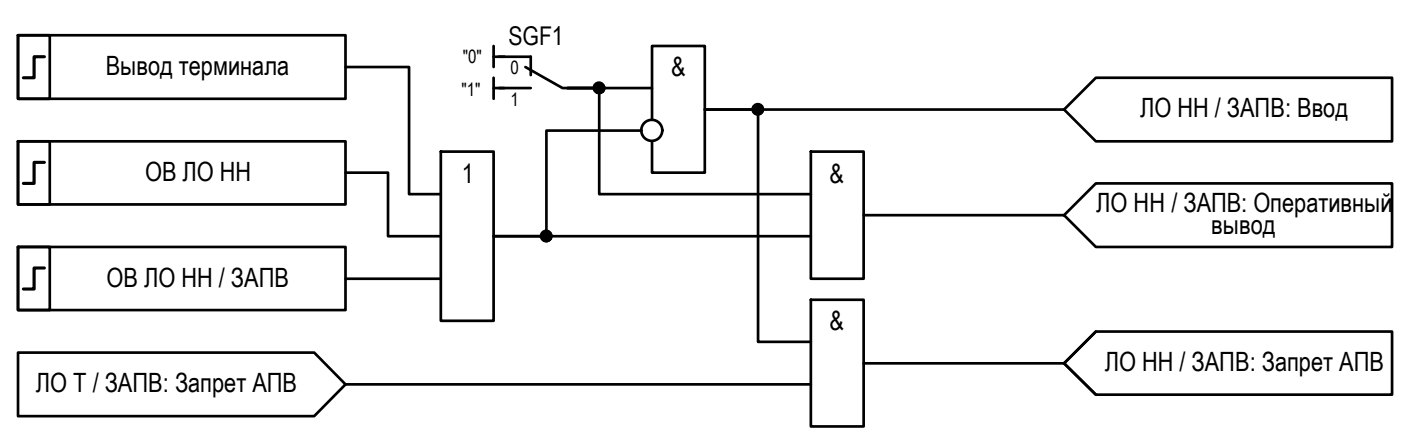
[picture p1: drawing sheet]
<svg xmlns="http://www.w3.org/2000/svg" width="133mm" height="42mm" viewBox="0 0 133 42" stroke-linecap="round" stroke-linejoin="round" font-family="sans-serif">
<!-- layer: 0 -->
<g fill="none" stroke="#000" stroke-width=".25">
<path d="M1.7 13.4h3v5.9h-3zM1.7 13.4h31v5.9h-31zM1.7 3.3h3v6h-3zM1.7 3.3h31v6h-31zM32.7 16.3h4v6h5M32.7 6.3h6v12.1h3M41.7 14.3h5v16h-5zM46.7 4.3v2M46.7 7.4v1.9M46.7 5.4h1M46.7 8.3h1M60.7 12.4h-9v9.9h-5h30"/>
<path d="M61.7 8.3h-8h3v10.1h20M61.7 11.3v-7h5v12h-5v-2.9M76.7 14.3h5v12.1h-5zM100.7 10.4h-34h5v21.9h5M103.7 7.4h28v6h-28l-3-3zM103.7 17.3h28v6.1h-28l-3-3zM1.7 33.3h28l3 3.1-3 3h-28zM1.7 23.4h3v5.9h-3zM1.7 23.4h31v5.9h-31zM32.7 36.4h44M32.7 26.4h9M76.7 28.4h5v11.9h-5z"/>
<path d="M81.7 34.4h19M81.7 20.4h19M103.7 31.4l-3 3 3 2.9M103.7 31.4h28v5.9h-28l-3-2.9z"/>
<circle cx="56.7" cy="8.3" r=".49"/>
<circle cx="61.7" cy="12.3" r=".99"/>
<circle cx="71.7" cy="10.3" r=".49"/>
<circle cx="51.7" cy="22.3" r=".49"/>
</g>
<path d="M47.2 5.4h3v1.7M47.2 8.3h3M49.7 6.3l3.5 2h3" fill="none" stroke="#000" stroke-width=".25"/>
<!-- layer: 0 -->
<g fill="#000" stroke="#000" stroke-width=".09">
<path d="M56.6 8.8h.2zM56.7 7.9h.1zM71.6 10.8h.2zM71.6 9.9h.2zM51.6 21.8h.1z"/>
<path d="M56.6 8.8h.2zM56.7 8.8h.1z"/>
<path d="M56.7 7.9h.1zM56.6 7.9h.2z"/>
<path d="M56.6 7.9h.3zM56.5 7.9h.4z"/>
<path d="M56.5 7.9h.4zM56.5 7.9h.4z"/>
<path d="M56.5 8.8h.4zM56.5 8.8h.3z"/>
<path d="M56.5 7.9h.4zM56.4 7.9h.5z"/>
<path d="M56.5 8.8h.4zM56.5 8.8h.4z"/>
<path d="M56.4 7.9h.6zM56.4 7.9h.6z"/>
<path d="M56.4 8.8h.5zM56.4 8.8h.5z"/>
<path d="M56.4 7.9l.6 .1zM56.4 7.9l.6 .1z"/>
<path d="M56.4 8.8h.6zM56.4 8.8h.5z"/>
<path d="M56.4 8h.7zM56.4 8h.7z"/>
<path d="M56.4 8.7h.6zM56.4 8.7l.6 .1z"/>
<path d="M56.4 8h.7zM56.4 8h.7z"/>
<path d="M56.3 8l.8 .1zM56.3 8l.8 .1z"/>
<path d="M56.3 8.7h.8zM56.3 8.7h.8z"/>
<path d="M56.4 8.7h.7zM56.4 8.7h.6z"/>
<path d="M56.3 8.1h.9zM56.3 8.1h.9z"/>
<path d="M56.3 8.6h.8zM56.3 8.6l.8 .1z"/>
<path d="M56.3 8.1l.9 .1zM56.3 8.1l.9 .1z"/>
<path d="M56.2 8.2h1zM56.2 8.2h1z"/>
<path d="M56.2 8.5l1 .1zM56.2 8.5l1 .1z"/>
<path d="M56.3 8.6h.9zM56.3 8.6h.8z"/>
<path d="M56.2 8.2h1zM56.2 8.2h1z"/>
<path d="M56.2 8.2l1 .1zM56.2 8.2l1 .1z"/>
<path d="M56.2 8.3h1zM56.2 8.3h1z"/>
<path d="M56.2 8.3l1 .1v-.1zM56.2 8.3l1 .1h-1z"/>
<path d="M56.2 8.4l1 .1zM56.2 8.4l1 .1z"/>
<path d="M56.2 8.5h1zM56.2 8.5h1z"/>
<path d="M56.2 8.5h1zM56.2 8.5h1z"/>
<path d="M71.6 10.8h.2zM71.6 10.8h.2z"/>
<path d="M71.6 9.9h.2zM71.6 9.9h.2z"/>
<path d="M71.6 9.9h.3zM71.6 9.9h.3z"/>
<path d="M71.6 9.9h.3zM71.5 9.9h.4z"/>
<path d="M71.6 10.8h.3zM71.6 10.8h.2z"/>
<path d="M71.5 9.9h.4zM71.5 9.9h.4z"/>
<path d="M71.5 10.8h.4zM71.5 10.8h.4z"/>
<path d="M71.5 9.9h.5zM71.5 9.9h.5z"/>
<path d="M71.5 10.8h.4zM71.5 10.8h.4z"/>
<path d="M71.4 9.9l.6 .1zM71.4 9.9l.6 .1z"/>
<path d="M71.4 10.7h.6zM71.4 10.7l.5 .1z"/>
<path d="M71.4 10h.7zM71.3 10h.8z"/>
<path d="M71.4 10.7h.6zM71.4 10.7h.6z"/>
<path d="M71.3 10h.8zM71.3 10h.8z"/>
<path d="M71.3 10.7h.8zM71.3 10.7h.7z"/>
<path d="M71.3 10l.8 .1zM71.3 10l.8 .1z"/>
<path d="M71.3 10.1h.8zM71.3 10.1h.8z"/>
<path d="M71.3 10.6l.8 .1zM71.3 10.6l.8 .1z"/>
<path d="M71.3 10.7h.8zM71.3 10.7h.8z"/>
<path d="M71.3 10.1h.8zM71.3 10.1h.8z"/>
<path d="M71.3 10.1l.9 .1zM71.3 10.1l.9 .1z"/>
<path d="M71.3 10.5l.8 .1zM71.3 10.5l.8 .1z"/>
<path d="M71.3 10.6h.8zM71.3 10.6h.8z"/>
<path d="M71.2 10.2h1zM71.2 10.2h1z"/>
<path d="M71.2 10.2l1 .1v-.1zM71.2 10.2l1 .1h-1z"/>
<path d="M71.2 10.3l1 .1zM71.2 10.3l1 .1z"/>
<path d="M71.2 10.4h1zM71.2 10.4h1z"/>
<path d="M71.2 10.4h1zM71.2 10.4h1z"/>
<path d="M71.2 10.4l1 .1zM71.2 10.4l1 .1z"/>
<path d="M71.2 10.5h1zM71.2 10.5h.9z"/>
<path d="M51.6 22.8h.1zM51.6 22.8h.1zM51.6 22.8h.2z"/>
<path d="M51.6 21.8l.2 .1zM51.6 21.8l.2 .1z"/>
<path d="M51.6 21.9h.3zM51.5 21.9h.4z"/>
<path d="M51.5 21.9h.4zM51.5 21.9h.4z"/>
<path d="M51.5 22.8h.4zM51.5 22.8h.3z"/>
<path d="M51.5 21.9h.5zM51.5 21.9h.5z"/>
<path d="M51.5 22.8h.4zM51.5 22.8h.4z"/>
<path d="M51.4 21.9l.6 .1zM51.4 21.9l.6 .1z"/>
<path d="M51.4 22.8h.6zM51.4 22.8h.5z"/>
<path d="M51.4 22h.6zM51.4 22h.6z"/>
<path d="M51.4 22.8h.6zM51.4 22.8h.6z"/>
<path d="M51.4 22h.7zM51.4 22h.7z"/>
<path d="M51.4 22.7h.6zM51.4 22.7l.6 .1z"/>
<path d="M51.4 22h.7zM51.4 22h.7z"/>
<path d="M51.3 22l.8 .1zM51.3 22l.8 .1z"/>
<path d="M51.3 22.6l.8 .1zM51.3 22.6l.8 .1z"/>
<path d="M51.4 22.7h.7zM51.4 22.7h.6z"/>
<path d="M51.3 22.1h.9zM51.3 22.1h.9z"/>
<path d="M51.3 22.6h.8zM51.3 22.6h.8z"/>
<path d="M51.3 22.1l.9 .1zM51.3 22.1l.9 .1z"/>
<path d="M51.2 22.2h1zM51.2 22.2h1z"/>
<path d="M51.2 22.2l1 .1zM51.2 22.2l1 .1z"/>
<path d="M51.2 22.5l1 .1v-.1zM51.2 22.5l1 .1h-1z"/>
<path d="M51.2 22.6h1zM51.2 22.6h1z"/>
<path d="M51.3 22.6h.9zM51.3 22.6h.8z"/>
<path d="M51.2 22.3h1zM51.2 22.3h1z"/>
<path d="M51.2 22.3h1zM51.2 22.3h1z"/>
<path d="M51.2 22.3l1 .1zM51.2 22.3l1 .1z"/>
<path d="M51.2 22.4h1zM51.2 22.4h1z"/>
<path d="M51.2 22.4h1zM51.2 22.4l1 .1z"/>
</g>
<path d="M4.2 15.4h-1v1.9h-1M4.2 5.4h-1v2h-1M4.2 25.3h-1v2h-1" fill="none" stroke="#000" stroke-width=".3"/>
<g font-size="2.5">
<text x="10" y="7.1">Вывод терминала</text>
<text x="63.5" y="7.2">&amp;</text>
<text x="107.9" y="11.1">ЛО НН / ЗАПВ: Ввод</text>
<text x="13.7" y="17.1">ОВ ЛО НН</text>
<text x="43.7" y="17.3">1</text>
<text x="78.5" y="17.3">&amp;</text>
<text x="103.7" y="20.1">ЛО НН / ЗАПВ: Оперативный</text>
<text x="114.6" y="22.2">вывод</text>
<text x="10.1" y="27.1">ОВ ЛО НН / ЗАПВ</text>
<text x="78.5" y="31.2">&amp;</text>
<text x="104.5" y="35.1">ЛО НН / ЗАПВ: Запрет АПВ</text>
<text x="3.4" y="37.1">ЛО Т / ЗАПВ: Запрет АПВ</text>
</g>
<text font-size="2.4" x="48.1" y="4.2">SGF1</text>
<g font-size="1.7">
<text x="43.8" y="6">&quot;0&quot;</text>
<text x="43.7" y="9.1">&quot;1&quot;</text>
<text x="48.3" y="7">0</text>
<text x="48.3" y="10">1</text>
</g>
</svg>
